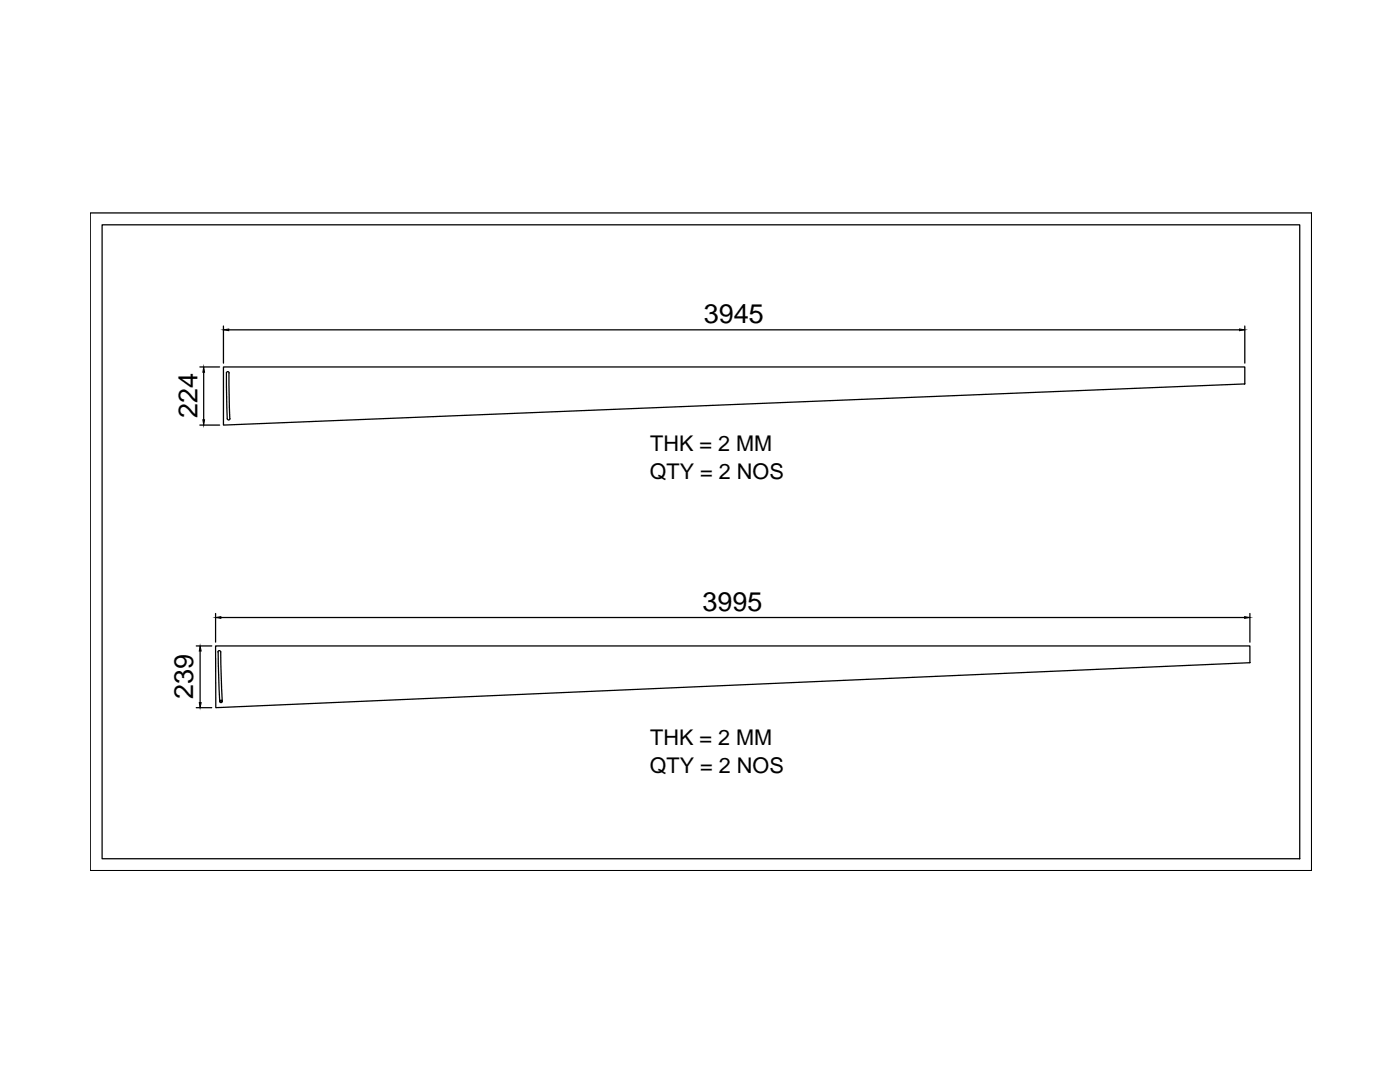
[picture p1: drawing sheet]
<svg xmlns="http://www.w3.org/2000/svg" width="279mm" height="216mm" viewBox="0 0 279 216" stroke-linecap="round" stroke-linejoin="round" font-family="sans-serif">
<!-- layer: 0 -->
<g fill="none" stroke="#000" stroke-width=".25">
<path d="M18 42.5h243.8v131.2h-243.8zM20.4 44.9h239v126.5h-239zM261.8 42.5v131.2h-243.8M39.9 73.2h3.9M40.7 74.3v9.5M44.6 73.2h203.8v3.4l-203.8 8.2zM44.6 65.1v7.4M45.6 65.8h201.8M45.7 74.4l.2 9.1M45.7 74.4l-.2-.2-.3 .2 .2 9.1M248.4 65.1v7.4M39.9 84.8h3.9"/>
<path d="M45.9 83.5l-.3 .3-.2-.3M39.2 128.9h3.1M39.9 129.9v10.3M43 128.9h206.4v3.3l-206.3 9zM43 122.4v5.7M43.5 130.1l.3-.3 .2 .3 .4 9.8M43.5 130.1l.3 9.8M44.1 123.2h204.3M44.4 139.9l-.3 .3-.3-.3M249.4 122.4v5.7M39.2 141.2h3.1"/>
<circle cx="44.1" cy="139.9" r=".19"/>
</g>
<path d="M40.7 73.2l.1 1.1h-.3zM44.6 65.8l1-.2v.4zM247.4 65.6l1 .2-1 .2zM40.5 83.8h.3l-.1 1zM39.9 128.9l.2 1h-.3zM43 123.2l1.1-.2v.4zM248.4 123l1 .2-1 .2zM39.8 140.2h.3l-.2 1z" fill="#000" stroke="#000" stroke-width=".2"/>
<g font-size="5.4">
<text x="140.5" y="64.5">3945</text>
<text x="39.4" y="83.5" transform="rotate(-90 39.4 83.5)">224</text>
<text x="140.2" y="121.8">3995</text>
<text x="38.6" y="139.5" transform="rotate(-90 38.6 139.5)">239</text>
</g>
<g font-size="4.3">
<text x="129.8" y="89.9">THK = 2 MM</text>
<text x="129.7" y="95.5">QTY = 2 NOS</text>
<text x="129.8" y="148.7">THK = 2 MM</text>
<text x="129.7" y="154.3">QTY = 2 NOS</text>
</g>
</svg>
